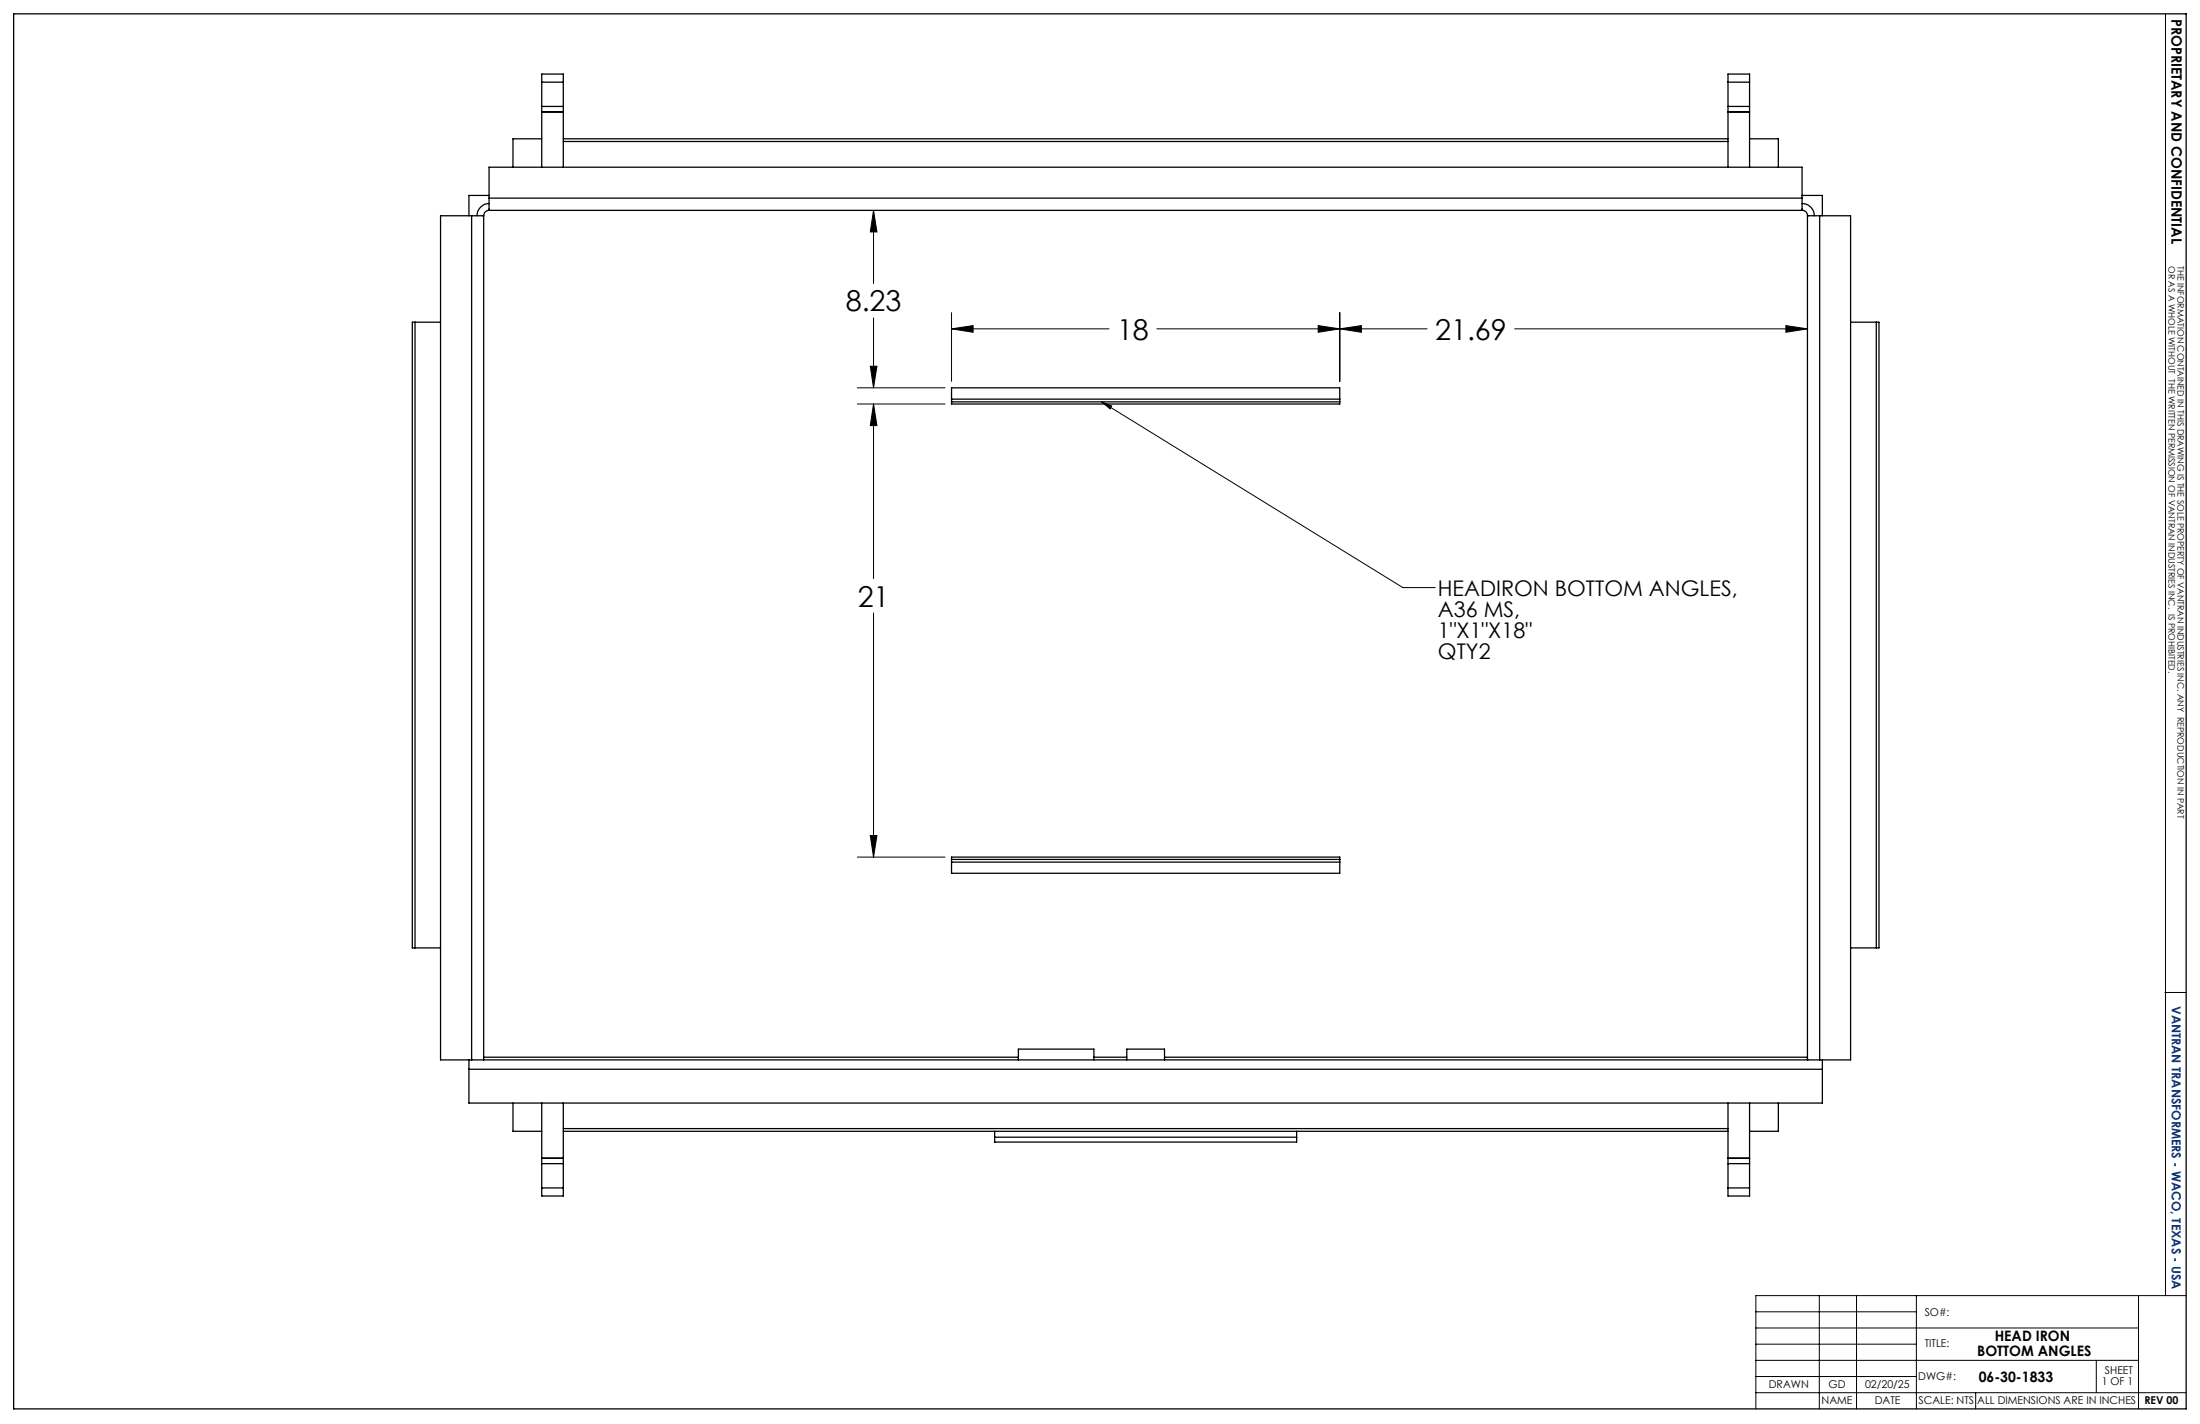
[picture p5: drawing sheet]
<svg xmlns="http://www.w3.org/2000/svg" width="432mm" height="279mm" viewBox="0 0 432 279" stroke-linecap="round" stroke-linejoin="round" font-family="sans-serif">
<g fill="none" stroke="#000" stroke-width=".25">
<path d="M2.7 2.7h426.4v273.7h-426.4zM106.3 16.1v-1.6h4.3v1.6M106.3 16.1h4.3M106.3 16.1v4.8M110.6 16.1v4.8M339.2 16.1v-1.6h4.2v1.6M339.2 16.1h4.2M339.2 16.1v4.8M343.4 16.1v4.8M96 38.9v2.4M96 39.9a2.41 2.41 0 0 0-2.4 2.4M96 38.3h-4v4"/>
<path d="M96 38.9h257.7M96 38.9v-6.1h257.7v6.1M106.3 20.9v1M106.3 21.9h4.3M106.3 20.9h4.3M106.3 21.9v10.9M106.3 27.2h-5.6v5.6M110.6 20.9v1M110.6 21.9v10.9M110.6 27.2h228.6M110.6 27.8h228.6M339.2 20.9v1"/>
<path d="M339.2 21.9h4.2M339.2 20.9h4.2M339.2 21.9v10.9M343.4 20.9v1M343.4 21.9v10.9M343.4 27.2h5.6v5.6M353.7 38.9v2.4M353.7 39.9a2.41 2.41 0 0 1 2.4 2.4M353.7 38.3h4v4M92.6 42.3h2.3M92.6 42.3h-6.1v165.7h6.1M92.6 42.3v165.7"/>
<path d="M94.9 42.3v165.7M96 41.3a1.02 1.02 0 0 0-1.1 1M96 41.3h257.7M353.7 41.3a.98 .98 0 0 1 1.1 1M354.8 42.3h2.4M354.8 42.3v165.7M357.2 42.3h6v165.7h-6M357.2 42.3v165.7M81.5 63.2h-.6v122.8h.6M81.5 63.2v122.8M81.5 63.2h5M186.8 78.3v.5"/>
<path d="M186.8 78.3v-2.2h76.2v2.2M186.8 78.8v.5h76.2v-.5M186.8 78.8h76.2M186.8 78.3h76.2M263 78.3v.5M363.2 63.2h5.1M368.3 63.2h.5v122.8h-.5M368.3 63.2v122.8M186.8 168.6v.6M186.8 168.6v-.4h76.2v.4M186.8 169.2v2.1h76.2v-2.1M186.8 168.6h76.2"/>
<path d="M186.8 169.2h76.2M263 168.6v.6M81.5 186h5M363.2 186h5.1M92 208v1.8M92 209.8h265.7M92 209.8v6.6h265.7v-6.6M92.6 208h264.6M94.9 207.4h105M100.7 216.4v5.6h5.6M106.3 216.4v10.9M110.6 216.4v10.9"/>
<path d="M199.9 208v-2.2h14.8v2.2M214.7 207.4h6.5M221.2 208v-2.2h7.4v2.2M228.6 207.4h126.2M339.2 216.4v10.9M343.4 216.4v10.9M349 216.4v5.6h-5.6M357.7 208v1.8M106.3 227.3v1M106.3 233.1v1.6h4.3v-1.6M106.3 227.3h4.3M106.3 228.3v4.8"/>
<path d="M106.3 228.3h4.3M106.3 233.1h4.3M110.6 227.3v1M110.6 228.3v4.8M110.6 222h228.6M110.6 221.4h228.6M195.2 223.1v1h59.3v-1M195.2 223.1h59.3M195.2 222v1.1M254.5 222v1.1M339.2 227.3v1M339.2 233.1v1.6h4.2v-1.6"/>
<path d="M339.2 227.3h4.2M339.2 228.3v4.8M339.2 228.3h4.2M339.2 233.1h4.2M343.4 227.3v1M343.4 228.3v4.8"/>
</g>
<g fill="none" stroke="#000" stroke-width=".2">
<path d="M425 2.7v251.5M171.4 41.3v14.3M171.4 41.3l.7 4.2h-1.3zM168.3 76.1h17.2M168.3 79.3h17.2M170.8 71.9h1.3l-.7 4.2zM171.4 62.4v13.7M171.4 79.3v34.2M171.4 79.3l.7 4.2h-1.3zM186.8 61.3v13.5M186.8 64.5h30.9M186.8 64.5l4.2-.6v1.3z"/>
<path d="M216.2 78.8l59.1 36.5h6.4M216.2 78.8l2 .9-.3 .5zM227 64.5h53.1M258.7 63.9l4.3 .6-4.3 .7zM263 64.5l4.2-.6v1.3zM263 61.3v13.5M297.3 64.5h57.5M350.5 63.9l4.3 .6-4.3 .7zM171.4 120.3v47.9M168.3 168.2h17.2M170.8 163.9h1.3l-.7 4.3zM424.9 194.7h4.2"/>
<path d="M344.6 257.4h31.5M357.1 254.2v22.2M364.4 254.2v22.2M376.1 254.2v22.2M419.7 254.2v22.2M429.1 254.2h-84.5v22.2M344.6 273.3h84.5M344.6 266.9h75.1M344.6 263.7h31.5M344.6 260.6h75.1M344.6 270.1h31.5M387.8 273.3v3.1"/>
<path d="M411.4 266.9v6.4"/>
</g>
<g fill="#000">
<path d="M216.2 78.8l2 .9-.3 .5z"/>
<path d="M170.8 71.9h1.3l-.7 4.2zM171.4 41.3l.7 4.2h-1.3zM171.4 79.3l.7 4.2h-1.3zM170.8 163.9h1.3l-.7 4.3zM258.7 63.9l4.3 .6-4.3 .7zM186.8 64.5l4.2-.6v1.3zM263 64.5l4.2-.6v1.3zM350.5 63.9l4.3 .6-4.3 .7z"/>
</g>
<g font-size="5.6">
<text x="166" y="61.1">8.23</text>
<text x="219.2" y="66.7">18</text>
<text x="281.7" y="66.7">21.69</text>
<text x="168.3" y="119">21</text>
</g>
<g font-size="4.2">
<text x="282.2" y="116.9">HEADIRON BOTTOM ANGLES,</text>
<text x="282.2" y="121">A36 MS,</text>
<text x="282.2" y="125.2">1&quot;X1&quot;X18&quot;</text>
<text x="282.2" y="129.4">QTY2</text>
</g>
<g font-size="2.8">
<text x="426.2" y="3.7" transform="rotate(90 426.2 3.7)">PROPRIETARY AND CONFIDENTIAL</text>
<text x="391.5" y="263.2">HEAD IRON</text>
<text x="388.1" y="266">BOTTOM ANGLES</text>
<text x="388.4" y="271.1">06-30-1833</text>
</g>
<text font-size="2.5" fill="#003082" x="426.3" y="197.4" transform="rotate(90 426.3 197.4)">VANTRAN TRANSFORMERS - WACO, TEXAS - USA</text>
<g font-size="2.1">
<text x="377.8" y="258.3">SO#:</text>
<text x="377.8" y="264.2">TITLE:</text>
<text x="413.1" y="269.6">SHEET</text>
<text x="347.2" y="272.4">DRAWN</text>
<text x="357.5" y="275.5">NAME</text>
<text x="358.9" y="272.4">GD</text>
<text x="366.1" y="272.4">02/20/25</text>
<text x="368" y="275.5">DATE</text>
<text x="376.5" y="270.8">DWG#:</text>
<text x="376.6" y="275.5">SCALE: NTS</text>
<text x="388.1" y="275.5">ALL DIMENSIONS ARE IN INCHES</text>
<text x="412.6" y="271.7">1 OF 1</text>
<text x="420.9" y="275.5">REV 00</text>
</g>
<g font-size="1.8">
<text x="425.6" y="52.2" transform="rotate(90 425.6 52.2)">OR AS A WHOLE WITHOUT THE WRITTEN PERMISSION OF VANTRAN INDUSTRIES INC. IS PROHIBITED.</text>
<text x="427.4" y="52.2" transform="rotate(90 427.4 52.2)">THE INFORMATION CONTAINED IN THIS DRAWING IS THE SOLE PROPERTY OF VANTRAN INDUSTRIES INC. ANY REPRODUCTION IN PART</text>
</g>
</svg>
